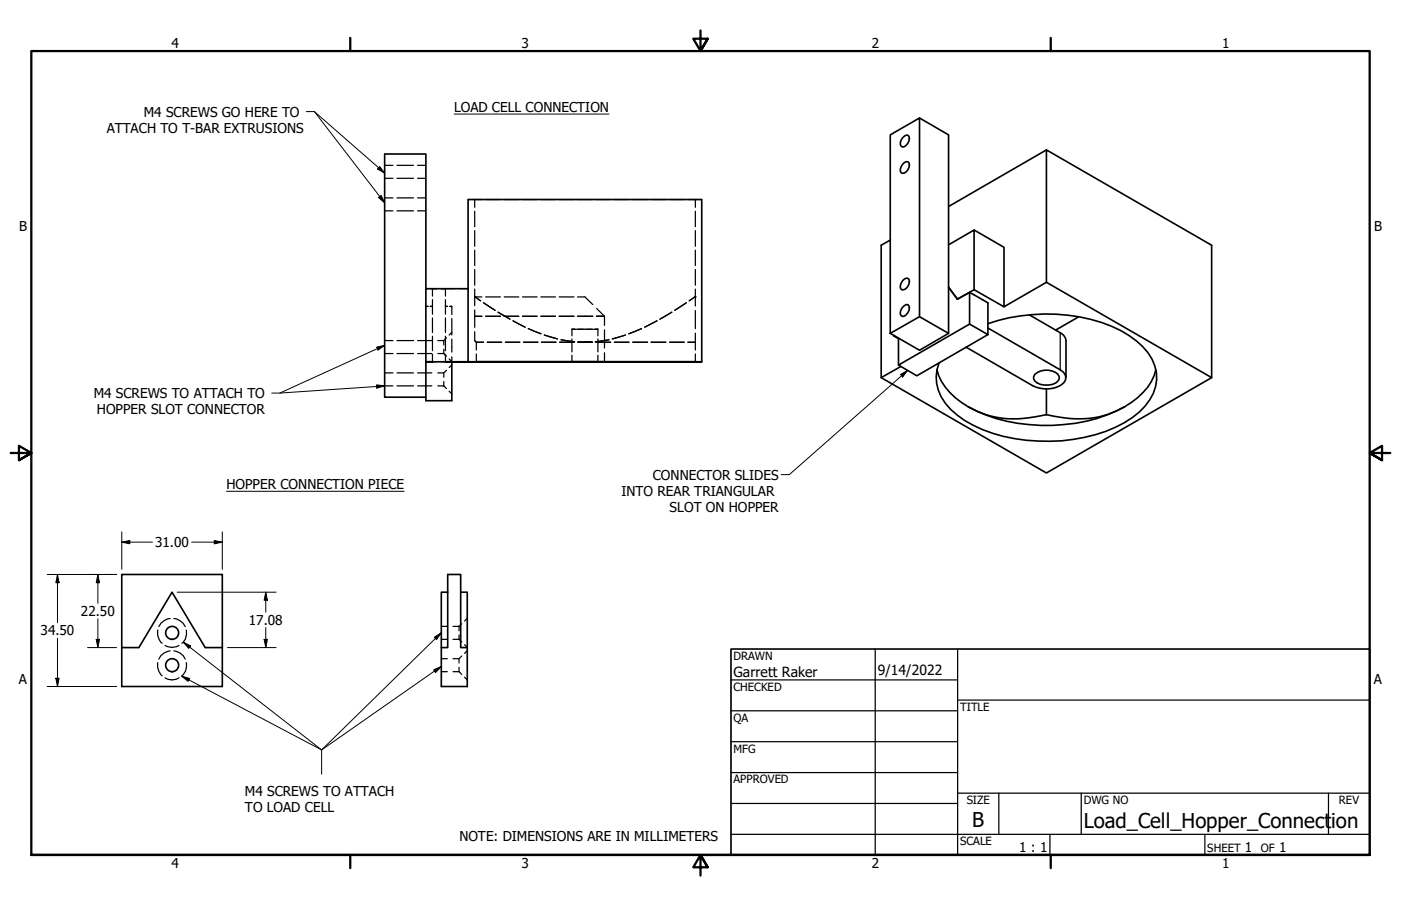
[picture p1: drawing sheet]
<svg xmlns="http://www.w3.org/2000/svg" width="432mm" height="279mm" viewBox="0 0 432 279" stroke-linecap="round" stroke-linejoin="round" font-family="sans-serif">
<!-- layer: Hidden (ANSI) -->
<g fill="none" stroke="#000" stroke-width=".38">
<path d="M118.6 55h2.5M118.6 51h2.5M122.4 55h5M122.4 51h5M128.7 55h2.6M128.7 51h2.6M118.6 65h2.5M118.6 61h2.5M122.4 65h5M122.4 61h5M128.7 65h2.6M128.7 61h2.6"/>
<path d="M144.3 61.5h.7M145.6 61.5h2.9M146.3 61.5v2.4M146.3 65.2v4.7M146.3 71.1v4.8M146.3 77.2v4.7M149.7 61.5h4.5M155.4 61.5h4.5M161 61.5h4.5M166.7 61.5h4.5M172.3 61.5h4.6M178 61.5h4.6"/>
<path d="M183.7 61.5h4.5M189.4 61.5h4.5M195 61.5h4.6M200.7 61.5h4.5M206.4 61.5h4.5M212 61.5h2.9M214.3 61.5v2.4M214.3 65.2v4.7M214.3 71.1v4.8M214.3 77.2v4.7M215.6 61.5h.7M131.3 94.5h.7"/>
<path d="M131.3 89h.7M132.6 94.5h.7M132.6 89h2M133.3 89v2.3M133.3 92.4v4.5M133.3 98v4.6M136 89h4.1M137.3 94.5h.6M137.3 89v2.3M137.3 92.4v4.5M137.3 98v4.6M138.6 94.5h.7v2.5"/>
<path d="M139.3 98.2v5.1M141.5 89h2.8M146.3 97.5h2.2M146.3 91.6h2.2M146.3 83.1v4.8M146.3 89.2v5M146.3 95.6v5.4M146.4 91.6l1.7 1.2M149 93.3l3.6 2.4zM149.7 97.5h4.5M149.7 91.6h4.5M153.5 96.3l3.7 2.1z"/>
<path d="M155.4 97.5h4.5M155.4 91.6h4.5M158.1 98.9l3.8 2zM161 97.5h4.5M161 91.6h4.5M166.7 97.5h4.5M166.7 91.6h4.5M172.3 97.5h4.6M172.3 91.6h4.6M178 97.5h4.7M178 91.6h2.3l2.4 2.3M183.8 97.5h2.4z"/>
<path d="M183.9 95.1l2.4 2.4v2.8M203.4 98.4l3.7-2.1zM208 95.7l3.5-2.4zM214.2 91.6l-1.8 1.2M214.2 91.6h.1M214.3 83.1v4.8M214.3 89.2v5.2M214.3 95.8v5.5M118.6 109h2.5M118.6 105h2.5M118.6 119h2.5M118.6 115h2.5"/>
<path d="M122.4 109h5M122.4 105h5M122.4 119h5M122.4 115h5M128.7 109h4.4M128.7 105h4.4M128.7 119h4.4M128.7 115h4.4M131.3 111.6h.7M132.6 111.6h2M133.3 103.7v4.4M133.3 109.3v2.3"/>
<path d="M134.9 109h1.9M134.9 105h1.9M134.9 119h1.9M134.9 115h1.9M136 111.6h1.9M136.8 107.7v1.3M136.8 117.7v1.3M136.8 119l.8 .8M136.8 109l.8 .9M137.3 103.7v4.4M137.3 109.3v2.3M137.6 114.2l-.8 .8v1.3"/>
<path d="M137.6 104.2l-.8 .8v1.4M138.4 110.7l.9 .8M139.3 110v1.6h-.7M139.3 104.6v4M139.3 112.5l-.9 .8M139.3 102.5l-.9 .8M146.3 102.3v2.7l.2 .2M146.8 109.2v2.4M149 105.5h-2.2l-.2-.2 .2 .2v2.4M150.2 105.5h4.4M155.8 105.5h4.4M161.4 105.5h4.4"/>
<path d="M162.8 101.3l4 1.6zM166.9 105.5h4.5M167.8 103.3l4 1.2zM172.5 105.5h4.4M172.9 104.8l4.2 .6zM176.3 101.5v2.1M176.3 104.5v4M176.3 109.5v2.1M177.1 101.5h-.8h3.5M178.1 105.5h2.2M178.2 101.5h4.2M178.2 105.5h2.1"/>
<path d="M178.2 105.4l2.1 .1M180.8 101.5h3.5h-.8M182.4 105.5h-2.1M182.4 105.4l-2.1 .1M182.6 105.5h-2.3h2.3M183.5 105.4l4.2-.6zM183.7 105.5h4.5M184.3 101.5v2.1M184.3 104.5v4M184.3 109.5v2.1M186.3 101.7v5.6M186.3 108.8v2.8"/>
<path d="M188.7 104.5l4.1-1.2zM189.4 105.5h4.5M193.8 102.9l3.9-1.6zM195 105.5h4.6M198.7 100.9l3.8-2zM200.7 105.5h4.5M206.4 105.5h4.5M212 105.5h2.3M214.3 102.7v5.2M214.3 109.2v2.4M138.4 120.7l.9 .8M48.6 194.3a4.2 4.2 0 0 0 1.4 4.1"/>
<path d="M50.9 199.1a4.4 4.4 0 0 0 4.3 0M52.5 190.8a4.4 4.4 0 0 0-3.5 2.4M53.6 190.8a4.4 4.4 0 0 1 3.5 2.4M57.4 194.3a4.2 4.2 0 0 1-1.3 4.1M136 193.2h1.9M136 197.2h1.9M139.6 193.2h1.9M139.6 197.2h1.9M141.5 195.8v1.4M141.5 197.2l.8 .8M142.3 192.3l-.8 .9v1.3M143.2 198.8l.8 .8"/>
<path d="M144 190.6l-.8 .9M48.6 204.3a4.2 4.2 0 0 0 1.4 4.1M50.9 209a4 4 0 0 0 4.3 0M52.5 200.7a4.3 4.3 0 0 0-3.5 2.6M53.6 200.7a4.3 4.3 0 0 1 3.5 2.6M57.4 204.3a4.2 4.2 0 0 1-1.3 4.1M136 203.1h1.9M136 207.1h1.9M139.6 203.1h1.9M139.6 207.1h1.9M141.5 205.8v1.3M141.5 207.1l.8 .9"/>
<path d="M142.3 202.3l-.8 .8v1.4M143.2 208.9l.8 .8M144 200.7l-.8 .8"/>
</g>
<g fill="#000">
<circle cx="133.3" cy="89" r=".19"/>
<circle cx="137.3" cy="89" r=".19"/>
<circle cx="146.3" cy="91.6" r=".19"/>
<circle cx="214.2" cy="91.6" r=".19"/>
<circle cx="144.3" cy="111.6" r=".19"/>
<circle cx="146.3" cy="105" r=".19"/>
<circle cx="146.8" cy="111.6" r=".19"/>
</g>
<!-- layer: Visible (ANSI) -->
<g fill="none" stroke="#000" stroke-width=".51">
<path d="M283.4 36.4l9 5.2v61.2l-9-5.1M274.4 41.6l9-5.2v61.3l-9 5.1zM278.2 50.7l.6-.6 1-.2a2.34 2.34 0 0 1-1.6 3.6l-.5-.2a2.14 2.14 0 0 1 .5-2.6zM278.2 42.5l1.1-.8h.5a2.39 2.39 0 0 1-1.6 3.6l-.5-.2a2.14 2.14 0 0 1 .5-2.6zM322.5 46.2l-30.1 17.5M274.4 74l-2.8 1.6v40.9l50.9 29.4 50.9-29.4v-40.9l-50.9-29.4v40.9l-13.1 7.5M292.4 75.5l7.8-4.6v18.4l-5.1 3-2.7-3.7 2.7 3.7 3.7-2.1 5.7 3.2v9.8M300.2 70.9l9.2 5.4v18.3l-9.2-5.3M131.3 89v-41.5h-12.7v75h12.7M144.3 89h-13v22.6h13h-5M278.2 86.6l1.1-.8 .5 .1a2.34 2.34 0 0 1-1.6 3.5 1.3 1.3 0 0 1-.5-2.1zM278.2 94.7l1.1-.8 .5 .1a2.39 2.39 0 0 1-1.6 3.6l-.5-.3a2.14 2.14 0 0 1 .5-2.6z"/>
<path d="M298.8 90.2v9.7M304.5 99.8a54.4 54.4 0 0 1 40.9 2.1 20.4 20.4 0 0 1 10.5 10.9 12.5 12.5 0 0 1-3 12.4 33.1 33.1 0 0 1-18.6 9.7 53.8 53.8 0 0 1-34.4-3.8 20.2 20.2 0 0 1-10.7-10.8 11.9 11.9 0 0 1 .2-8.4M317.2 97.1l9.6 5.5a3.1 3.1 0 0 1 1.7 2.4v11.5M322.5 87.1l50.9 29.4M332.4 97.7l-7 4.1M131.3 111.6h2zM131.3 111.6v12h8v-12M137.3 111.6h2zM144.3 111.6v-50.1h72v50.1h-72h72M146.8 111.6h67.4zM146.8 111.6h33.5M176.3 111.6h8z"/>
<path d="M180.3 111.6h5.9zM274.4 102.8l9 5.2 9-5.2M275.5 103.4l.2 .2M275.5 103.6l1.4 .9M276.9 112.6l21.9-12.7 5.7 3.3-21.9 12.7zM276.9 104.3v8.3M277.6 113l-6 3.5M288.8 114a18.4 18.4 0 0 0 9.6 11.5 53.3 53.3 0 0 0 48.2 0 19.4 19.4 0 0 0 9.6-11.5M304.5 101.2l22.3 12.8a2.51 2.51 0 0 1 1.7 2.2 2.51 2.51 0 0 1-1.3 2.4 9.1 9.1 0 0 1-8.9 .3l-20.5-11.8M319 115.4a5.5 5.5 0 0 1 7.1 0 1.67 1.67 0 0 1-.7 2.7 6 6 0 0 1-6.4-.6l-.4-.7v-.7zM322.5 120v7.9M298.4 125.5a29.6 29.6 0 0 0 22.1 2.8l2-.4a34.9 34.9 0 0 0 19.1-.1l5-2.3"/>
<path d="M37.5 199.7v-22.5h31v22.5M37.5 199.7h5.3l10.2-17.1 10.2 17.1h5.3M37.5 199.7v12h31v-12M136 199.7h2v-22.5h4v22.5h2M138 182.6h-2v29.1h8v-29.1h-2"/>
<circle cx="53.1" cy="195.2" r="2"/>
<circle cx="53.1" cy="205.1" r="2"/>
</g>
<circle cx="186.3" cy="111.6" r=".25" fill="#000"/>
<!-- layer: Visible Narrow (ANSI) -->
<path d="M326.8 102.6v11.4" fill="none" stroke="#000" stroke-width=".38"/>
<!-- layer: Border (ANSI) -->
<path d="M107.9 11.7v4M215.9 9.4v6.3l-2.2-3.8h4.4l-2.2 3.8 2.2-3.8M323.8 11.7v4M3.3 139.7h6.4l-3.9-2.2v4.4l3.9-2.2-3.9 2.2M428.5 139.7h-6.4l3.9-2.2v4.4l-3.9-2.2 3.9 2.2M9.7 263.7v-248h412.4v248h-412.4h412.4M107.9 263.7v4M218.1 267.5l-2.2-3.8 2.2 3.8h-4.4l2.2-3.8v6.3M323.8 263.7v4" fill="none" stroke="#000" stroke-width=".7"/>
<!-- layer: Title (ANSI) -->
<g fill="none" stroke="#000" stroke-width=".38">
<path d="M225.3 209.7h69.8M225.3 219.2h69.8M269.7 200.2v63.5M295.1 215.9h127M295.1 200.2v63.5M225.3 228.7h69.8M225.3 238.3h69.8M225.3 257.3h196.8M225.3 247.8h69.8M295.1 244.6h127M307.8 244.6v12.7M323.6 257.3v6.4"/>
<path d="M333.2 244.6v12.7M371.3 257.3v6.4M409.4 244.6v12.7"/>
</g>
<path d="M225.3 200.2h196.8v63.5h-196.8z" fill="none" stroke="#000" stroke-width=".51"/>
<!-- layer: Symbol (ANSI) -->
<g fill="none" stroke="#000" stroke-width=".31">
<path d="M94.4 34.4h2.5l21.7 28.1M96.9 34.4l21.7 19M140 35.2h47.7M117 51.4l1.6 2-2.2-1.3zM116.6 60.9l.9-.6 1.1 2.2zM116.1 107.1l2.5-.6-2.1 1.4zM116.1 118.7l2.5 .3-2.5 .7zM118.6 119l-32.4 2.2h-2.4M118.6 106.5l-32.4 14.7M277.6 115.5l2.1-1.3-1.5 2.1zM279.7 114.2l-36.4 32.2h-2.5M69.8 151.5h54.8"/>
<path d="M56.5 198.1l2.2 1.1-.5 .8zM56.5 198.1l42.6 33.2M133.9 196.5l2.1-1.4-1.4 2.1zM136 195.1l-36.9 36.2v7.5M56 208.5l2.5 .7-.5 .9zM56 208.5l43.1 22.8M133.7 206.6l2.3-1.1-1.8 1.9zM136 205.5l-36.9 25.8"/>
</g>
<g fill="#000">
<path d="M117 51.4l1.6 2-2.2-1.3z" fill-rule="evenodd"/>
<path d="M116.6 60.9l.9-.6 1.1 2.2z" fill-rule="evenodd"/>
<path d="M116.1 118.7l2.5 .3-2.5 .7z" fill-rule="evenodd"/>
<path d="M116.1 107.1l2.5-.6-2.1 1.4z" fill-rule="evenodd"/>
<path d="M277.6 115.5l2.1-1.3-1.5 2.1z" fill-rule="evenodd"/>
<path d="M56.5 198.1l2.2 1.1-.5 .8z" fill-rule="evenodd"/>
<path d="M133.9 196.5l2.1-1.4-1.4 2.1z" fill-rule="evenodd"/>
<path d="M56 208.5l2.5 .7-.5 .9z" fill-rule="evenodd"/>
<path d="M133.7 206.6l2.3-1.1-1.8 1.9z" fill-rule="evenodd"/>
</g>
<!-- layer: Dimension (ANSI) -->
<g fill="none" stroke="#000" stroke-width=".31">
<path d="M14.5 177.2h21.4M17.7 177.2l.5 2.5h-1zM17.7 177.2v14.8M30.2 177.2l.5 2.5h-1zM30.2 177.2v8.9M37.5 167.2l2.5-.5v1zM37.5 167.2h9.5M37.5 164v11.6M59.1 167.2h9.4M66 166.7l2.5 .5-2.5 .5zM68.5 164v11.6M17.7 196.8v14.9"/>
<path d="M27 199.7h8.9M29.7 197.2h1l-.5 2.5zM30.2 190.8v8.9M54.6 182.6h30.5M70.1 199.7h15M81.4 197.2h1l-.5 2.5zM81.9 182.6l.5 2.5h-1zM81.9 182.6v6.2M81.9 193.5v6.2M14.5 211.7h21.4M17.2 209.2h1l-.5 2.5z"/>
</g>
<g fill="#000">
<path d="M17.7 177.2l.5 2.5h-1z" fill-rule="evenodd"/>
<path d="M30.2 177.2l.5 2.5h-1z" fill-rule="evenodd"/>
<path d="M37.5 167.2l2.5-.5v1z" fill-rule="evenodd"/>
<path d="M66 166.7l2.5 .5-2.5 .5z" fill-rule="evenodd"/>
<path d="M29.7 197.2h1l-.5 2.5z" fill-rule="evenodd"/>
<path d="M81.4 197.2h1l-.5 2.5z" fill-rule="evenodd"/>
<path d="M81.9 182.6l.5 2.5h-1z" fill-rule="evenodd"/>
<path d="M17.2 209.2h1l-.5 2.5z" fill-rule="evenodd"/>
</g>
<g font-size="6.3">
<text x="299.7" y="255.1">B</text>
<text x="334" y="255.3">Load_Cell_Hopper_Connect</text>
<text x="410.3" y="255.3">ion</text>
</g>
<g font-size="4.3">
<text x="226.1" y="208.9">Garrett Raker</text>
<text x="270.5" y="208.2">9/14/2022</text>
</g>
<g font-size="4.2">
<text x="52.8" y="14.7">4</text>
<text x="160.8" y="14.7">3</text>
<text x="268.7" y="14.7">2</text>
<text x="376.7" y="14.7">1</text>
<text x="44.3" y="35.9">M4 SCREWS GO HERE TO</text>
<text x="140" y="34.5">LOAD CELL CONNECTION</text>
<text x="32.9" y="41">ATTACH TO T-BAR EXTRUSIONS</text>
<text x="5.9" y="71.4">B</text>
<text x="423.5" y="71.4">B</text>
<text x="28.9" y="122.7">M4 SCREWS TO ATTACH TO</text>
<text x="29.8" y="127.8">HOPPER SLOT CONNECTOR</text>
<text x="201.2" y="147.9">CONNECTOR SLIDES</text>
<text x="69.8" y="150.8">HOPPER CONNECTION PIECE</text>
<text x="191.5" y="152.9">INTO REAR TRIANGULAR</text>
<text x="206.4" y="157.9">SLOT ON HOPPER</text>
<text x="47.8" y="168.7">31.00</text>
<text x="25" y="190">22.50</text>
<text x="12.5" y="196">34.50</text>
<text x="76.7" y="192.7">17.08</text>
<text x="5.8" y="211.1">A</text>
<text x="423.4" y="211.1">A</text>
<text x="75.5" y="245.4">M4 SCREWS TO ATTACH</text>
<text x="75.5" y="250.4">TO LOAD CELL</text>
<text x="141.6" y="259.3">NOTE: DIMENSIONS ARE IN MILLIMETERS</text>
<text x="314.1" y="262.9">1 : 1</text>
<text x="383.7" y="262.8">1</text>
<text x="394.2" y="262.8">1</text>
<text x="52.8" y="267.7">4</text>
<text x="160.8" y="267.7">3</text>
<text x="268.7" y="267.7">2</text>
<text x="376.7" y="267.7">1</text>
</g>
<g font-size="3.5">
<text x="226.1" y="203.5">DRAWN</text>
<text x="226.1" y="213">CHECKED</text>
<text x="295.9" y="219.2">TITLE</text>
<text x="226.1" y="222.6">QA</text>
<text x="226.1" y="232.1">MFG</text>
<text x="226.1" y="241.6">APPROVED</text>
<text x="297.9" y="248">SIZE</text>
<text x="334" y="248">DWG NO</text>
<text x="412.7" y="247.9">REV</text>
<text x="295.9" y="260.7">SCALE</text>
<text x="372.1" y="262.8">SHEET</text>
<text x="388.6" y="262.8">OF</text>
</g>
</svg>
